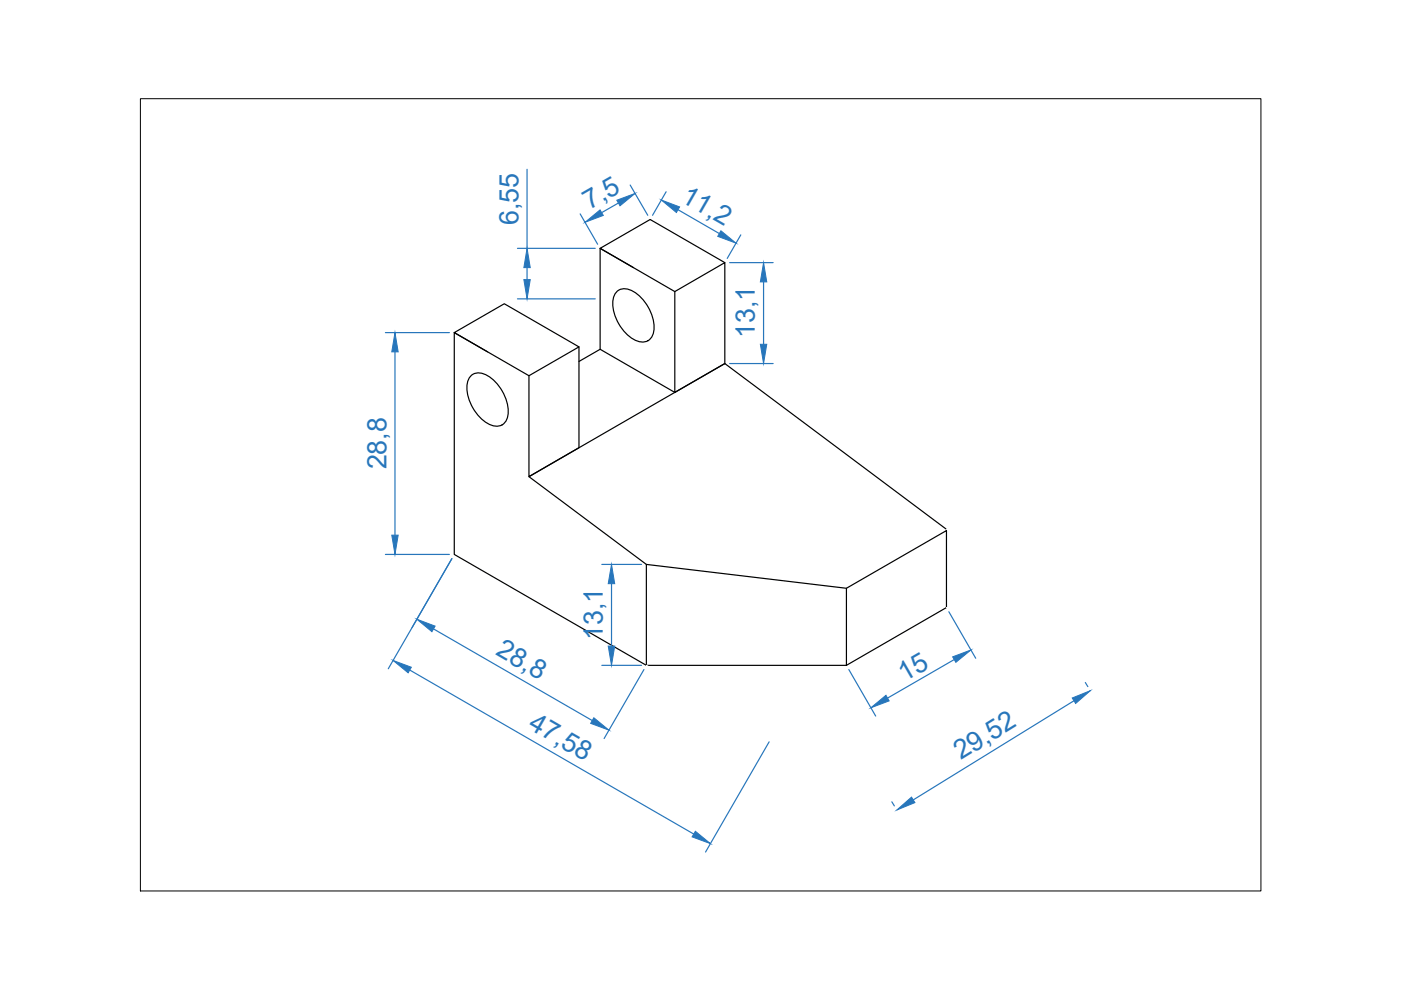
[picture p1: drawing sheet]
<svg xmlns="http://www.w3.org/2000/svg" width="297mm" height="210mm" viewBox="0 0 297 210" stroke-linecap="round" stroke-linejoin="round" font-family="sans-serif">
<!-- layer: 0 -->
<path d="M134.3 56.7l-7.1-4v21.4l15.9 9.1M153.7 55.7l-15.9-9.2-10.6 6.2 15.9 9.1M99.8 79.8a2.98 2.98 0 0 1 4 .1 9.1 9.1 0 0 1 3.8 8.5 2.48 2.48 0 0 1-3.9 1.6 9.2 9.2 0 0 1-4.6-9zM103.4 74.6l-7.1-4.1 10.6-6.1 15.9 9.1-10.7 6.2-15.8-9.2v47.1l40.7 23.5M122.8 73.5v21.4l-10.7 6.2v-21.4M127.2 74.1l-4.4 2.5M130.7 61.9a2.98 2.98 0 0 1 4 .1 9.1 9.1 0 0 1 3.8 8.6 2.48 2.48 0 0 1-3.8 1.5 9.2 9.2 0 0 1-4.6-9zM143.1 61.8l10.6-6.1v21.4l-10.6 6.1zM200.5 112.1l-46.8-35-41.6 24 24.9 18.6M179.5 124.7l21.2-12.2v16.3l-21.2 12.3zM179.5 124.7l-42.5-5v21.4h42.5" fill="none" stroke="#000" stroke-width=".25"/>
<g fill="none" stroke="#2776bb" stroke-width=".25">
<path d="M111.7 35.9v16.8M133.6 39.2l3.7 6.4M109.7 52.7h16.5M111.7 56.7v2.6M123 45.4l3.7 6.4M131.1 43l-3.5 2.1M141.2 40.7l-2.8 4.9M143.7 44.5l8.8 5M154.7 55.7h9.2M157.1 49.8l-2.9 5M161.9 59.8v13.2M81.7 70.5h13.6"/>
<path d="M83.7 74.6v38.9M109.7 63.4h16.5M154.7 77.1h9.2M81.7 117.6h13.6M95.8 118.4l-13.5 23.4M127.6 119.7h8.4M91.9 133.3l33.7 19.5M129.7 123.8v13.2M201.2 129.7l5.7 9.9M202.3 139.8l-14.1 8.2M86.9 142.1l60.2 34.7M127.6 141.1h8.4"/>
<path d="M136.5 142l-8.4 14.6M163.1 157.3l-13.5 23.4M180 142l5.7 9.8M227.7 148.6l-34.1 21M230.1 144.7l.5 .9M189.1 170l.5 .9"/>
</g>
<g fill="#2776bb" stroke="#2776bb" stroke-width=".21">
<path d="M140.2 42.4l3.9 1.5-.7 1.2z"/>
<path d="M152.9 48.9l3.1 2.7-3.8-1.5z"/>
<path d="M161.2 73h1.4l-.7 4.1z"/>
<path d="M161.9 55.7l.7 4.1h-1.4z"/>
<path d="M124 47.1l3.2-2.6 .7 1.2z"/>
<path d="M130.8 42.5l3.8-1.5-3.1 2.6z"/>
<path d="M111.1 59.3h1.3l-.7 4.1z"/>
<path d="M111.7 52.7l.7 4h-1.3z"/>
<path d="M83.1 113.5h1.3l-.7 4.1z"/>
<path d="M83.7 70.5l.7 4.1h-1.3z"/>
<path d="M129 137h1.3l-.6 4.1z"/>
<path d="M129.7 119.7l.6 4.1h-1.3z"/>
<path d="M184.6 150.1l3.2-2.7 .7 1.2z"/>
<path d="M202 139.3l3.9-1.5-3.2 2.6z"/>
<path d="M190.1 171.7l3.2-2.7 .7 1.2z"/>
<path d="M227.3 148l3.9-1.6-3.1 2.8z"/>
<path d="M88.4 131.3l3.9 1.5-.7 1.1z"/>
<path d="M125.9 152.2l3.2 2.6-3.9-1.4z"/>
<path d="M147.4 176.2l3.2 2.7-3.9-1.5z"/>
<path d="M83.3 140l3.9 1.5-.7 1.2z"/>
</g>
<g fill="none" stroke="#fff" stroke-width=".25">
<path d="M200.7 128.8l.9 .6M202.5 129.9l.9 .5M204.2 130.9l.9 .5M206 131.9l.8 .5M207.7 132.9l.9 .5M209.4 133.9l.9 .5M211.2 134.9l.8 .5M212.9 135.9l.8 .5M214.6 136.9l.9 .5M216.4 137.9l.8 .5M218.1 138.9l.9 .5M219.8 139.9l.9 .5"/>
<path d="M137 141.1l1.1 .6M138.9 142.1l.9 .6M140.6 143.2l.9 .5M142.4 144.2l.8 .4M144.1 145.2l.9 .5M145.8 146.1l.9 .6M147.6 147.2l.8 .5M149.3 148.2l.9 .4M151 149.2l.9 .5M152.8 150.1l.8 .6M154.5 151.1l.9 .6M156.2 152.2l.9 .4"/>
<path d="M158 153.2l.8 .5M159.7 154.1l.9 .6M161.4 155.1l.9 .6M163.2 156.2l.8 .4M164.9 157.2l.9 .5M166.6 158.2l.9 .5M168.3 159.1l.9 .6M221.6 140.9l.8 .5M223.3 141.9l.8 .5M225 142.9l.9 .5M226.7 143.9l.9 .5M228.5 144.9l.8 .5"/>
<path d="M230.2 145.9l1 .5M170.1 160.2l.8 .4M171.8 161.2l.9 .5M173.6 162.2l.8 .5M175.3 163.1l.9 .6M177 164.2l.9 .4M178.7 165.2l.9 .5M180.5 166.2l.8 .5M182.2 167.1l.9 .6M183.9 168.2l.9 .4M185.7 169.2l.8 .4M187.4 170.2l.9 .5"/>
<path d="M189.1 171.1l1 .6"/>
</g>
<path d="M29.8 20.9h237.5v168h-237.5z" fill="none" stroke="#000" stroke-width=".21"/>
<g font-size="5.7" fill="#2776bb">
<text x="109.9" y="47.8" transform="rotate(-90 109.9 47.8)">6,55</text>
<text x="125" y="44.5" transform="rotate(-30 125 44.5)">7,5</text>
<text x="144.1" y="42.6" transform="rotate(30 144.1 42.6)">11,2</text>
<text x="160" y="71.7" transform="rotate(-90 160 71.7)">13,1</text>
<text x="81.9" y="99.5" transform="rotate(-90 81.9 99.5)">28,8</text>
<text x="127.8" y="135.7" transform="rotate(-90 127.8 135.7)">13,1</text>
<text x="104.9" y="138.7" transform="rotate(30 104.9 138.7)">28,8</text>
<text x="191.8" y="144.7" transform="rotate(-30 191.8 144.7)">15</text>
<text x="111.8" y="154.3" transform="rotate(30 111.8 154.3)">47,58</text>
<text x="203.7" y="161.2" transform="rotate(-32 203.7 161.2)">29,52</text>
</g>
</svg>
